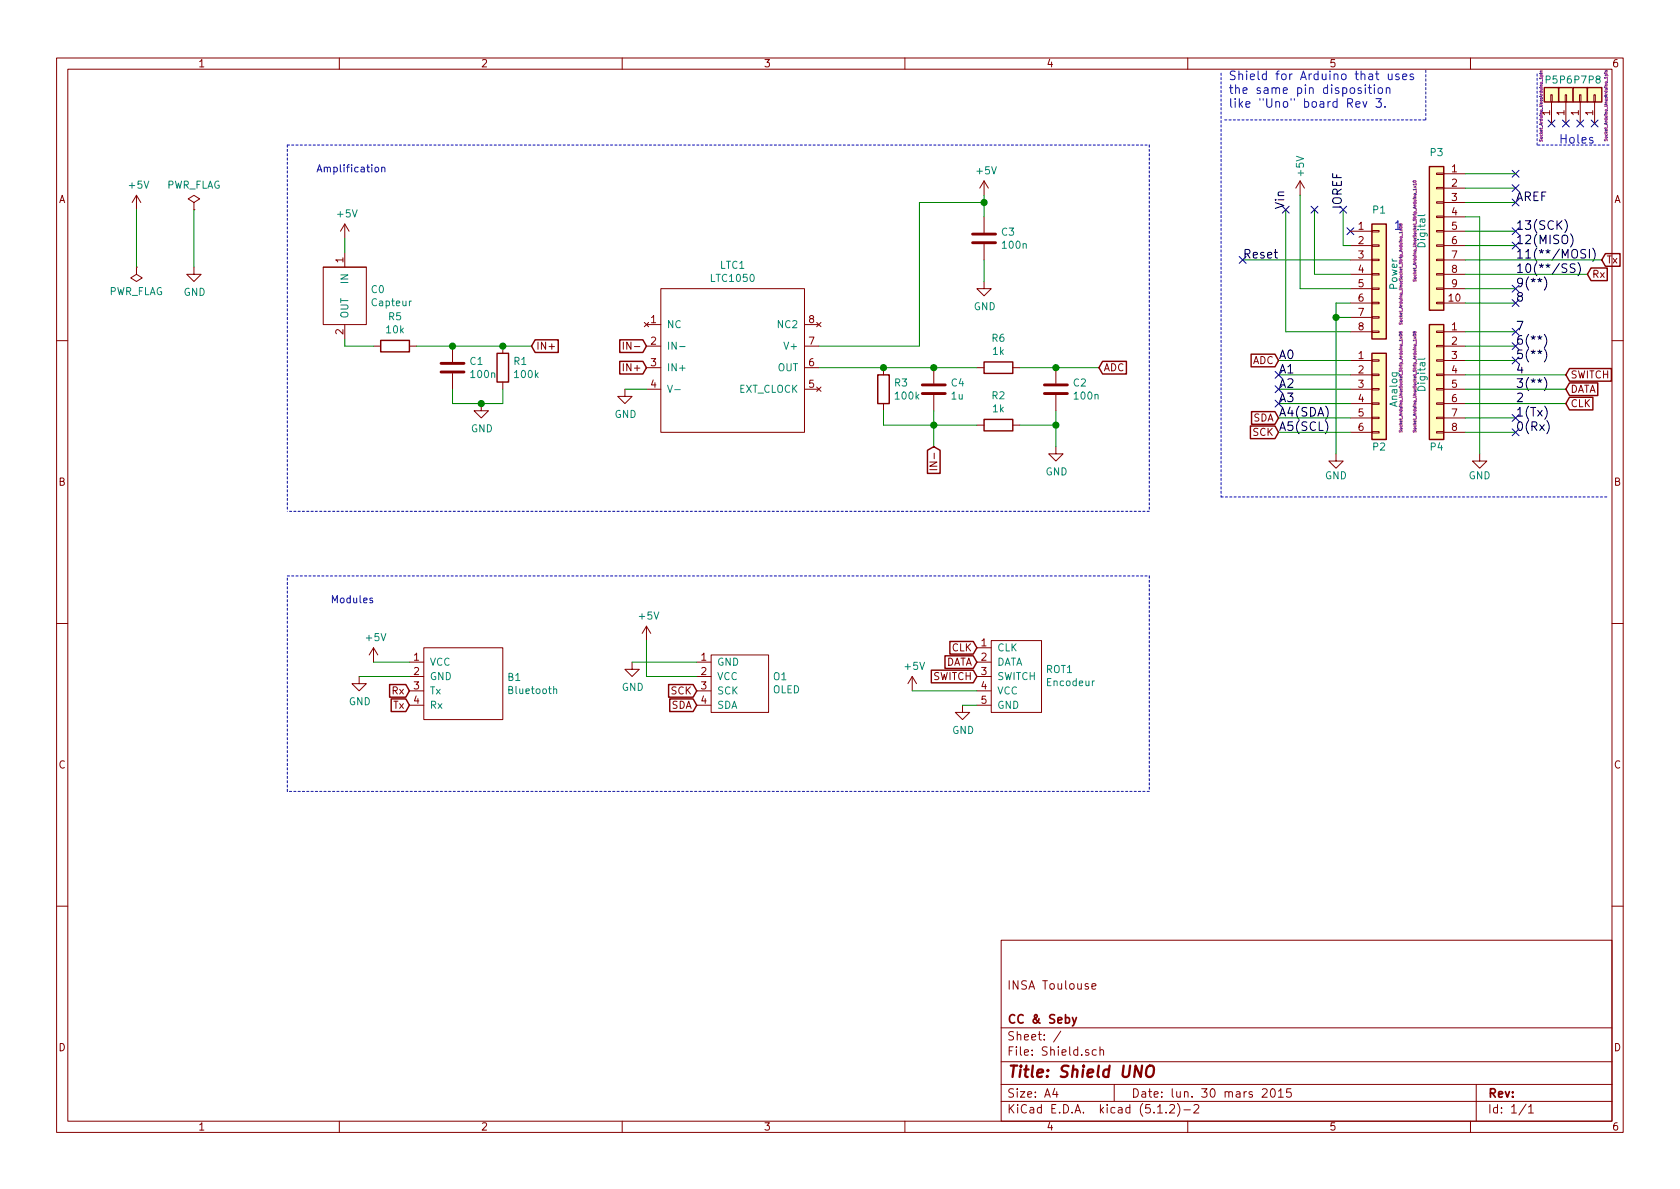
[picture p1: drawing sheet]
EESchema Schematic File Version 4
LIBS:Shield-cache
EELAYER 29 0
EELAYER END
$Descr A4 11693 8268
encoding utf-8
Sheet 1 1
Title "Shield UNO"
Date "lun. 30 mars 2015"
Rev ""
Comp "CC & Seby"
Comment1 ""
Comment2 "INSA Toulouse"
Comment3 ""
Comment4 ""
$EndDescr
Text Label 8950 1450 1    60   ~ 0
Vin
Text Label 9350 1450 1    60   ~ 0
IOREF
Text Label 8900 2500 0    60   ~ 0
A0
Text Label 8900 2600 0    60   ~ 0
A1
Text Label 8900 2700 0    60   ~ 0
A2
Text Label 8900 2800 0    60   ~ 0
A3
Text Label 8900 2900 0    60   ~ 0
A4(SDA)
Text Label 8900 3000 0    60   ~ 0
A5(SCL)
Text Label 10550 3000 0    60   ~ 0
0(Rx)
Text Label 10550 2800 0    60   ~ 0
2
Text Label 10550 2900 0    60   ~ 0
1(Tx)
Text Label 10550 2700 0    60   ~ 0
3(**)
Text Label 10550 2600 0    60   ~ 0
4
Text Label 10550 2500 0    60   ~ 0
5(**)
Text Label 10550 2400 0    60   ~ 0
6(**)
Text Label 10550 2300 0    60   ~ 0
7
Text Label 10550 2100 0    60   ~ 0
8
Text Label 10550 2000 0    60   ~ 0
9(**)
Text Label 10550 1700 0    60   ~ 0
12(MISO)
Text Label 10550 1600 0    60   ~ 0
13(SCK)
Text Label 10550 1400 0    60   ~ 0
AREF
NoConn ~ 9400 1600
Text Notes 10850 1000 0    60   ~ 0
Holes
Text Notes 8550 750  0    60   ~ 0
Shield for Arduino that uses\nthe same pin disposition\nlike "Uno" board Rev 3.
$Comp
L Connector_Generic:Conn_01x08 P1
U 1 1
P 9600 1900
F 0 "P1" H 9600 2350 50  0000 C CNN
F 1 "Power" V 9700 1900 50  0000 C CNN
F 2 "Socket_Arduino_Uno:Socket_Strip_Arduino_1x08" V 9750 1900 20  0000 C CNN
F 3 "" H 9600 1900 50  0000 C CNN
	1    9600 1900
	1    0    0    -1  
$EndComp
Text Label 8650 1800 0    60   ~ 0
Reset
$Comp
L power:+5V #PWR02
U 1 1
P 9050 1350
F 0 "#PWR02" H 9050 1200 50  0001 C CNN
F 1 "+5V" V 9050 1550 50  0000 C CNN
F 2 "" H 9050 1350 50  0000 C CNN
F 3 "" H 9050 1350 50  0000 C CNN
	1    9050 1350
	1    0    0    -1  
$EndComp
$Comp
L power:GND #PWR03
U 1 1
P 9300 3150
F 0 "#PWR03" H 9300 2900 50  0001 C CNN
F 1 "GND" H 9300 3000 50  0000 C CNN
F 2 "" H 9300 3150 50  0000 C CNN
F 3 "" H 9300 3150 50  0000 C CNN
	1    9300 3150
	1    0    0    -1  
$EndComp
$Comp
L power:GND #PWR04
U 1 1
P 10300 3150
F 0 "#PWR04" H 10300 2900 50  0001 C CNN
F 1 "GND" H 10300 3000 50  0000 C CNN
F 2 "" H 10300 3150 50  0000 C CNN
F 3 "" H 10300 3150 50  0000 C CNN
	1    10300 3150
	1    0    0    -1  
$EndComp
$Comp
L Connector_Generic:Conn_01x06 P2
U 1 1
P 9600 2700
F 0 "P2" H 9600 2300 50  0000 C CNN
F 1 "Analog" V 9700 2700 50  0000 C CNN
F 2 "Socket_Arduino_Uno:Socket_Strip_Arduino_1x06" V 9750 2750 20  0000 C CNN
F 3 "" H 9600 2700 50  0000 C CNN
	1    9600 2700
	1    0    0    -1  
$EndComp
$Comp
L Connector_Generic:Conn_01x01 P5
U 1 1
P 10800 650
F 0 "P5" V 10900 650 50  0000 C CNN
F 1 "CONN_01X01" V 10900 650 50  0001 C CNN
F 2 "Socket_Arduino_Uno:Arduino_1pin" H 10721 724 20  0000 C CNN
F 3 "" H 10800 650 50  0000 C CNN
	1    10800 650 
	0    -1   -1   0   
$EndComp
$Comp
L Connector_Generic:Conn_01x01 P6
U 1 1
P 10900 650
F 0 "P6" V 11000 650 50  0000 C CNN
F 1 "CONN_01X01" V 11000 650 50  0001 C CNN
F 2 "Socket_Arduino_Uno:Arduino_1pin" H 10900 650 20  0001 C CNN
F 3 "" H 10900 650 50  0000 C CNN
	1    10900 650 
	0    -1   -1   0   
$EndComp
$Comp
L Connector_Generic:Conn_01x01 P7
U 1 1
P 11000 650
F 0 "P7" V 11100 650 50  0000 C CNN
F 1 "CONN_01X01" V 11100 650 50  0001 C CNN
F 2 "Socket_Arduino_Uno:Arduino_1pin" V 11000 650 20  0001 C CNN
F 3 "" H 11000 650 50  0000 C CNN
	1    11000 650 
	0    -1   -1   0   
$EndComp
$Comp
L Connector_Generic:Conn_01x01 P8
U 1 1
P 11100 650
F 0 "P8" V 11200 650 50  0000 C CNN
F 1 "CONN_01X01" V 11200 650 50  0001 C CNN
F 2 "Socket_Arduino_Uno:Arduino_1pin" H 11024 572 20  0000 C CNN
F 3 "" H 11100 650 50  0000 C CNN
	1    11100 650 
	0    -1   -1   0   
$EndComp
NoConn ~ 10800 850 
NoConn ~ 10900 850 
NoConn ~ 11000 850 
NoConn ~ 11100 850 
$Comp
L Connector_Generic:Conn_01x08 P4
U 1 1
P 10000 2600
F 0 "P4" H 10000 2100 50  0000 C CNN
F 1 "Digital" V 10100 2600 50  0000 C CNN
F 2 "Socket_Arduino_Uno:Socket_Strip_Arduino_1x08" V 10150 2550 20  0000 C CNN
F 3 "" H 10000 2600 50  0000 C CNN
	1    10000 2600
	-1   0    0    -1  
$EndComp
Wire Notes Line
	8525 825  9925 825 
Wire Notes Line
	9925 825  9925 475 
Wire Wire Line
	9350 1450 9350 1700
Wire Wire Line
	9350 1700 9400 1700
Wire Wire Line
	9400 1900 9150 1900
Wire Wire Line
	9400 2000 9050 2000
Wire Wire Line
	9400 2300 8950 2300
Wire Wire Line
	9400 2100 9300 2100
Wire Wire Line
	9400 2200 9300 2200
Connection ~ 9300 2200
Wire Wire Line
	8950 2300 8950 1450
Wire Wire Line
	9050 2000 9050 1350
Wire Wire Line
	9150 1900 9150 1450
Wire Wire Line
	9400 2500 8900 2500
Wire Wire Line
	9400 2600 8900 2600
Wire Wire Line
	9400 2700 8900 2700
Wire Wire Line
	9400 2800 8900 2800
Wire Wire Line
	9400 2900 8900 2900
Wire Wire Line
	9400 3000 8900 3000
$Comp
L Connector_Generic:Conn_01x10 P3
U 1 1
P 10000 1600
F 0 "P3" H 10000 2150 50  0000 C CNN
F 1 "Digital" V 10100 1600 50  0000 C CNN
F 2 "Socket_Arduino_Uno:Socket_Strip_Arduino_1x10" V 10150 1600 20  0000 C CNN
F 3 "" H 10000 1600 50  0000 C CNN
	1    10000 1600
	-1   0    0    -1  
$EndComp
Wire Wire Line
	10200 2100 10550 2100
Wire Wire Line
	10200 2000 10550 2000
Wire Wire Line
	10200 1700 10550 1700
Wire Wire Line
	10200 1600 10550 1600
Wire Wire Line
	10200 1400 10550 1400
Wire Wire Line
	10200 1300 10550 1300
Wire Wire Line
	10200 3000 10550 3000
Wire Wire Line
	10200 2900 10550 2900
Wire Wire Line
	10200 2500 10550 2500
Wire Wire Line
	10200 2400 10550 2400
Wire Wire Line
	10200 2300 10550 2300
Wire Wire Line
	10200 1500 10300 1500
Wire Wire Line
	9300 2100 9300 2200
Wire Wire Line
	9300 2200 9300 3150
Wire Notes Line
	8500 500  8500 3450
Wire Notes Line
	8500 3450 11200 3450
Wire Wire Line
	9400 1800 8650 1800
Text Notes 9700 1600 0    60   ~ 0
1
Wire Notes Line
	11200 1000 10700 1000
Wire Notes Line
	10700 1000 10700 500 
$Comp
L CC_&_Seby:LTC1050 LTC1
U 1 1
P 5100 2500
F 0 "LTC1" H 5100 3165 50  0000 C CNN
F 1 "LTC1050" H 5100 3074 50  0000 C CNN
F 2 "CC_&_Seby:LTC1050" H 4965 2705 50  0001 C CNN
F 3 "" H 4965 2705 50  0001 C CNN
	1    5100 2500
	1    0    0    -1  
$EndComp
$Comp
L power:GND #PWR0101
U 1 1
P 4350 2700
F 0 "#PWR0101" H 4350 2450 50  0001 C CNN
F 1 "GND" H 4355 2527 50  0000 C CNN
F 2 "" H 4350 2700 50  0001 C CNN
F 3 "" H 4350 2700 50  0001 C CNN
	1    4350 2700
	1    0    0    -1  
$EndComp
Wire Wire Line
	4350 2700 4500 2700
$Comp
L power:+5V #PWR0102
U 1 1
P 2400 1650
F 0 "#PWR0102" H 2400 1500 50  0001 C CNN
F 1 "+5V" H 2415 1823 50  0000 C CNN
F 2 "" H 2400 1650 50  0001 C CNN
F 3 "" H 2400 1650 50  0001 C CNN
	1    2400 1650
	1    0    0    -1  
$EndComp
$Comp
L Device:R R5
U 1 1
P 2750 2400
F 0 "R5" V 2543 2400 50  0000 C CNN
F 1 "10k" V 2634 2400 50  0000 C CNN
F 2 "Resistor_THT:R_Axial_DIN0204_L3.6mm_D1.6mm_P5.08mm_Horizontal" V 2680 2400 50  0001 C CNN
F 3 "~" H 2750 2400 50  0001 C CNN
	1    2750 2400
	0    1    1    0   
$EndComp
$Comp
L Device:R R1
U 1 1
P 3500 2550
F 0 "R1" H 3570 2596 50  0000 L CNN
F 1 "100k" H 3570 2505 50  0000 L CNN
F 2 "Resistor_THT:R_Axial_DIN0204_L3.6mm_D1.6mm_P5.08mm_Horizontal" V 3430 2550 50  0001 C CNN
F 3 "~" H 3500 2550 50  0001 C CNN
	1    3500 2550
	1    0    0    -1  
$EndComp
$Comp
L Device:C C1
U 1 1
P 3150 2550
F 0 "C1" H 3265 2596 50  0000 L CNN
F 1 "100n" H 3265 2505 50  0000 L CNN
F 2 "Capacitor_THT:C_Axial_L3.8mm_D2.6mm_P7.50mm_Horizontal" H 3188 2400 50  0001 C CNN
F 3 "~" H 3150 2550 50  0001 C CNN
	1    3150 2550
	1    0    0    -1  
$EndComp
$Comp
L power:GND #PWR0103
U 1 1
P 3350 2800
F 0 "#PWR0103" H 3350 2550 50  0001 C CNN
F 1 "GND" H 3355 2627 50  0000 C CNN
F 2 "" H 3350 2800 50  0001 C CNN
F 3 "" H 3350 2800 50  0001 C CNN
	1    3350 2800
	1    0    0    -1  
$EndComp
Wire Wire Line
	2400 2400 2600 2400
Wire Wire Line
	2900 2400 3150 2400
Wire Wire Line
	3150 2400 3500 2400
Connection ~ 3150 2400
Wire Wire Line
	3150 2700 3150 2800
Wire Wire Line
	3150 2800 3350 2800
Wire Wire Line
	3500 2700 3500 2800
Wire Wire Line
	3500 2800 3350 2800
Connection ~ 3350 2800
Wire Wire Line
	3500 2400 3700 2400
Connection ~ 3500 2400
$Comp
L Device:R R3
U 1 1
P 6150 2700
F 0 "R3" H 6220 2746 50  0000 L CNN
F 1 "100k" H 6220 2655 50  0000 L CNN
F 2 "Resistor_THT:R_Axial_DIN0204_L3.6mm_D1.6mm_P5.08mm_Horizontal" V 6080 2700 50  0001 C CNN
F 3 "~" H 6150 2700 50  0001 C CNN
	1    6150 2700
	1    0    0    -1  
$EndComp
$Comp
L Device:R R6
U 1 1
P 6950 2550
F 0 "R6" V 6743 2550 50  0000 C CNN
F 1 "1k" V 6834 2550 50  0000 C CNN
F 2 "Resistor_THT:R_Axial_DIN0204_L3.6mm_D1.6mm_P5.08mm_Horizontal" V 6880 2550 50  0001 C CNN
F 3 "~" H 6950 2550 50  0001 C CNN
	1    6950 2550
	0    1    1    0   
$EndComp
$Comp
L Device:C C4
U 1 1
P 6500 2700
F 0 "C4" H 6615 2746 50  0000 L CNN
F 1 "1u" H 6615 2655 50  0000 L CNN
F 2 "Capacitor_THT:C_Rect_L7.0mm_W6.0mm_P5.00mm" H 6538 2550 50  0001 C CNN
F 3 "~" H 6500 2700 50  0001 C CNN
	1    6500 2700
	1    0    0    -1  
$EndComp
$Comp
L Device:C C2
U 1 1
P 7350 2700
F 0 "C2" H 7465 2746 50  0000 L CNN
F 1 "100n" H 7465 2655 50  0000 L CNN
F 2 "Capacitor_THT:C_Axial_L3.8mm_D2.6mm_P7.50mm_Horizontal" H 7388 2550 50  0001 C CNN
F 3 "~" H 7350 2700 50  0001 C CNN
	1    7350 2700
	1    0    0    -1  
$EndComp
Wire Wire Line
	5700 2550 6150 2550
Wire Wire Line
	6150 2550 6500 2550
Connection ~ 6150 2550
Wire Wire Line
	6500 2550 6800 2550
Connection ~ 6500 2550
Wire Wire Line
	7100 2550 7350 2550
$Comp
L Device:R R2
U 1 1
P 6950 2950
F 0 "R2" V 6743 2950 50  0000 C CNN
F 1 "1k" V 6834 2950 50  0000 C CNN
F 2 "Resistor_THT:R_Axial_DIN0204_L3.6mm_D1.6mm_P5.08mm_Horizontal" V 6880 2950 50  0001 C CNN
F 3 "~" H 6950 2950 50  0001 C CNN
	1    6950 2950
	0    1    1    0   
$EndComp
Wire Wire Line
	6150 2850 6150 2950
Wire Wire Line
	6150 2950 6500 2950
Wire Wire Line
	6500 2850 6500 2950
Connection ~ 6500 2950
Wire Wire Line
	6500 2950 6800 2950
Wire Wire Line
	6500 2950 6500 3100
Wire Wire Line
	7100 2950 7350 2950
Wire Wire Line
	7350 2950 7350 2850
$Comp
L power:GND #PWR0104
U 1 1
P 7350 3100
F 0 "#PWR0104" H 7350 2850 50  0001 C CNN
F 1 "GND" H 7355 2927 50  0000 C CNN
F 2 "" H 7350 3100 50  0001 C CNN
F 3 "" H 7350 3100 50  0001 C CNN
	1    7350 3100
	1    0    0    -1  
$EndComp
Wire Wire Line
	7350 3100 7350 2950
Connection ~ 7350 2950
Wire Wire Line
	7350 2550 7650 2550
Connection ~ 7350 2550
$Comp
L power:+5V #PWR0105
U 1 1
P 6850 1350
F 0 "#PWR0105" H 6850 1200 50  0001 C CNN
F 1 "+5V" H 6865 1523 50  0000 C CNN
F 2 "" H 6850 1350 50  0001 C CNN
F 3 "" H 6850 1350 50  0001 C CNN
	1    6850 1350
	1    0    0    -1  
$EndComp
$Comp
L Device:C C3
U 1 1
P 6850 1650
F 0 "C3" H 6965 1696 50  0000 L CNN
F 1 "100n" H 6965 1605 50  0000 L CNN
F 2 "Capacitor_THT:C_Axial_L3.8mm_D2.6mm_P7.50mm_Horizontal" H 6888 1500 50  0001 C CNN
F 3 "~" H 6850 1650 50  0001 C CNN
	1    6850 1650
	1    0    0    -1  
$EndComp
$Comp
L power:GND #PWR0106
U 1 1
P 6850 1950
F 0 "#PWR0106" H 6850 1700 50  0001 C CNN
F 1 "GND" H 6855 1777 50  0000 C CNN
F 2 "" H 6850 1950 50  0001 C CNN
F 3 "" H 6850 1950 50  0001 C CNN
	1    6850 1950
	1    0    0    -1  
$EndComp
Wire Wire Line
	6850 1350 6850 1400
Wire Wire Line
	6850 1800 6850 1950
Wire Wire Line
	6850 1400 6400 1400
Wire Wire Line
	6400 1400 6400 2400
Wire Wire Line
	6400 2400 5700 2400
Connection ~ 6850 1400
Wire Wire Line
	6850 1400 6850 1500
Text GLabel 3700 2400 2    50   Input ~ 0
IN+
Text GLabel 4500 2550 0    50   Input ~ 0
IN+
Text GLabel 4500 2400 0    50   Input ~ 0
IN-
Text GLabel 6500 3100 3    50   Input ~ 0
IN-
Text GLabel 7650 2550 2    50   Input ~ 0
ADC
Text GLabel 8900 2500 0    50   Input ~ 0
ADC
$Comp
L CC_&_Seby:Bluetooth B1
U 1 1
P 3250 4750
F 0 "B1" H 3528 4796 50  0000 L CNN
F 1 "Bluetooth" H 3528 4705 50  0000 L CNN
F 2 "CC_&_Seby:Bluetooth" H 3000 4450 50  0001 C CNN
F 3 "" H 3000 4450 50  0001 C CNN
	1    3250 4750
	1    0    0    -1  
$EndComp
$Comp
L CC_&_Seby:OLED O1
U 1 1
P 5400 4550
F 0 "O1" H 5378 4401 50  0000 L CNN
F 1 "OLED" H 5378 4310 50  0000 L CNN
F 2 "CC_&_Seby:OLED" H 5000 4100 50  0001 C CNN
F 3 "" H 5000 4100 50  0001 C CNN
	1    5400 4550
	1    0    0    -1  
$EndComp
$Comp
L power:+5V #PWR0107
U 1 1
P 2600 4600
F 0 "#PWR0107" H 2600 4450 50  0001 C CNN
F 1 "+5V" H 2615 4773 50  0000 C CNN
F 2 "" H 2600 4600 50  0001 C CNN
F 3 "" H 2600 4600 50  0001 C CNN
	1    2600 4600
	1    0    0    -1  
$EndComp
$Comp
L power:+5V #PWR0108
U 1 1
P 4500 4450
F 0 "#PWR0108" H 4500 4300 50  0001 C CNN
F 1 "+5V" H 4515 4623 50  0000 C CNN
F 2 "" H 4500 4450 50  0001 C CNN
F 3 "" H 4500 4450 50  0001 C CNN
	1    4500 4450
	1    0    0    -1  
$EndComp
$Comp
L power:GND #PWR0109
U 1 1
P 2500 4700
F 0 "#PWR0109" H 2500 4450 50  0001 C CNN
F 1 "GND" H 2505 4527 50  0000 C CNN
F 2 "" H 2500 4700 50  0001 C CNN
F 3 "" H 2500 4700 50  0001 C CNN
	1    2500 4700
	1    0    0    -1  
$EndComp
$Comp
L power:GND #PWR0110
U 1 1
P 4400 4600
F 0 "#PWR0110" H 4400 4350 50  0001 C CNN
F 1 "GND" H 4405 4427 50  0000 C CNN
F 2 "" H 4400 4600 50  0001 C CNN
F 3 "" H 4400 4600 50  0001 C CNN
	1    4400 4600
	1    0    0    -1  
$EndComp
Text GLabel 2850 4800 0    50   Input ~ 0
Rx
Text GLabel 2850 4900 0    50   Input ~ 0
Tx
Text GLabel 4850 4800 0    50   Input ~ 0
SCK
Text GLabel 4850 4900 0    50   Input ~ 0
SDA
Wire Wire Line
	2600 4600 2850 4600
Wire Wire Line
	2500 4700 2850 4700
Wire Wire Line
	4400 4600 4850 4600
Wire Wire Line
	4500 4450 4500 4700
Wire Wire Line
	4500 4700 4850 4700
Text Label 10550 1900 0    60   ~ 0
10(**/SS)
Wire Wire Line
	10200 1900 11050 1900
Text GLabel 11050 1900 2    50   Input ~ 0
Rx
Wire Wire Line
	10300 1500 10300 3150
Text Label 10550 1800 0    60   ~ 0
11(**/MOSI)
Wire Wire Line
	10200 1800 11150 1800
Text GLabel 11150 1800 2    50   Input ~ 0
Tx
Text GLabel 8900 2900 0    50   Input ~ 0
SDA
Text GLabel 8900 3000 0    50   Input ~ 0
SCK
$Comp
L power:+5V #PWR0111
U 1 1
P 950 1450
F 0 "#PWR0111" H 950 1300 50  0001 C CNN
F 1 "+5V" H 965 1623 50  0000 C CNN
F 2 "" H 950 1450 50  0001 C CNN
F 3 "" H 950 1450 50  0001 C CNN
	1    950  1450
	1    0    0    -1  
$EndComp
$Comp
L power:GND #PWR0112
U 1 1
P 1350 1850
F 0 "#PWR0112" H 1350 1600 50  0001 C CNN
F 1 "GND" H 1355 1677 50  0000 C CNN
F 2 "" H 1350 1850 50  0001 C CNN
F 3 "" H 1350 1850 50  0001 C CNN
	1    1350 1850
	1    0    0    -1  
$EndComp
$Comp
L power:PWR_FLAG #FLG0101
U 1 1
P 1350 1450
F 0 "#FLG0101" H 1350 1525 50  0001 C CNN
F 1 "PWR_FLAG" H 1350 1623 50  0000 C CNN
F 2 "" H 1350 1450 50  0001 C CNN
F 3 "~" H 1350 1450 50  0001 C CNN
	1    1350 1450
	1    0    0    -1  
$EndComp
$Comp
L power:PWR_FLAG #FLG0102
U 1 1
P 950 1850
F 0 "#FLG0102" H 950 1925 50  0001 C CNN
F 1 "PWR_FLAG" H 950 2023 50  0000 C CNN
F 2 "" H 950 1850 50  0001 C CNN
F 3 "~" H 950 1850 50  0001 C CNN
	1    950  1850
	-1   0    0    1   
$EndComp
Wire Wire Line
	950  1850 950  1450
Wire Wire Line
	1350 1450 1350 1850
$Comp
L CC_&_Seby:Capteur C0
U 1 1
P 2100 1800
F 0 "C0" H 2578 1596 50  0000 L CNN
F 1 "Capteur" H 2578 1505 50  0000 L CNN
F 2 "CC_&_Seby:Capteur" V 2200 1550 50  0001 C CNN
F 3 "" V 2200 1550 50  0001 C CNN
	1    2100 1800
	1    0    0    -1  
$EndComp
Wire Wire Line
	2400 1750 2400 1650
Wire Wire Line
	2400 2350 2400 2400
NoConn ~ 9150 1450
NoConn ~ 8950 1450
NoConn ~ 8650 1800
NoConn ~ 8900 2600
NoConn ~ 8900 2700
NoConn ~ 8900 2800
NoConn ~ 10550 3000
NoConn ~ 10550 2900
NoConn ~ 10550 2300
NoConn ~ 10550 2400
NoConn ~ 10550 2500
NoConn ~ 10550 1300
NoConn ~ 10550 1400
NoConn ~ 10550 1600
NoConn ~ 10550 1700
NoConn ~ 10550 2000
NoConn ~ 10550 2100
$Comp
L CC_&_Seby:Encodeur ROT1
U 1 1
P 7100 4700
F 0 "ROT1" H 7278 4751 50  0000 L CNN
F 1 "Encodeur" H 7278 4660 50  0000 L CNN
F 2 "CC_&_Seby:Encodeur" H 7200 4400 50  0001 C CNN
F 3 "" H 7200 4400 50  0001 C CNN
	1    7100 4700
	1    0    0    -1  
$EndComp
Text GLabel 6800 4500 0    50   Input ~ 0
CLK
Text GLabel 6800 4600 0    50   Input ~ 0
DATA
Text GLabel 6800 4700 0    50   Input ~ 0
SWITCH
$Comp
L power:GND #PWR0113
U 1 1
P 6700 4900
F 0 "#PWR0113" H 6700 4650 50  0001 C CNN
F 1 "GND" H 6705 4727 50  0000 C CNN
F 2 "" H 6700 4900 50  0001 C CNN
F 3 "" H 6700 4900 50  0001 C CNN
	1    6700 4900
	1    0    0    -1  
$EndComp
$Comp
L power:+5V #PWR0114
U 1 1
P 6350 4800
F 0 "#PWR0114" H 6350 4650 50  0001 C CNN
F 1 "+5V" H 6365 4973 50  0000 C CNN
F 2 "" H 6350 4800 50  0001 C CNN
F 3 "" H 6350 4800 50  0001 C CNN
	1    6350 4800
	1    0    0    -1  
$EndComp
Wire Wire Line
	6350 4800 6800 4800
Wire Wire Line
	6700 4900 6800 4900
Wire Wire Line
	10200 2600 10900 2600
Wire Wire Line
	10200 2700 10900 2700
Wire Wire Line
	10200 2800 10900 2800
Text GLabel 10900 2700 2    50   Input ~ 0
DATA
Text GLabel 10900 2800 2    50   Input ~ 0
CLK
Text GLabel 10900 2600 2    50   Input ~ 0
SWITCH
NoConn ~ 9350 1450
NoConn ~ 10550 1200
Wire Wire Line
	10200 1200 10550 1200
Wire Notes Line
	2000 1000 8000 1000
Wire Notes Line
	8000 1000 8000 3550
Wire Notes Line
	8000 3550 2000 3550
Wire Notes Line
	2000 1000 2000 3550
Text Notes 2200 1200 0    50   ~ 0
Amplification
Wire Notes Line
	2000 4000 8000 4000
Wire Notes Line
	8000 4000 8000 5500
Wire Notes Line
	8000 5500 2000 5500
Wire Notes Line
	2000 5500 2000 4000
Text Notes 2300 4200 0    50   ~ 0
Modules
$EndSCHEMATC
